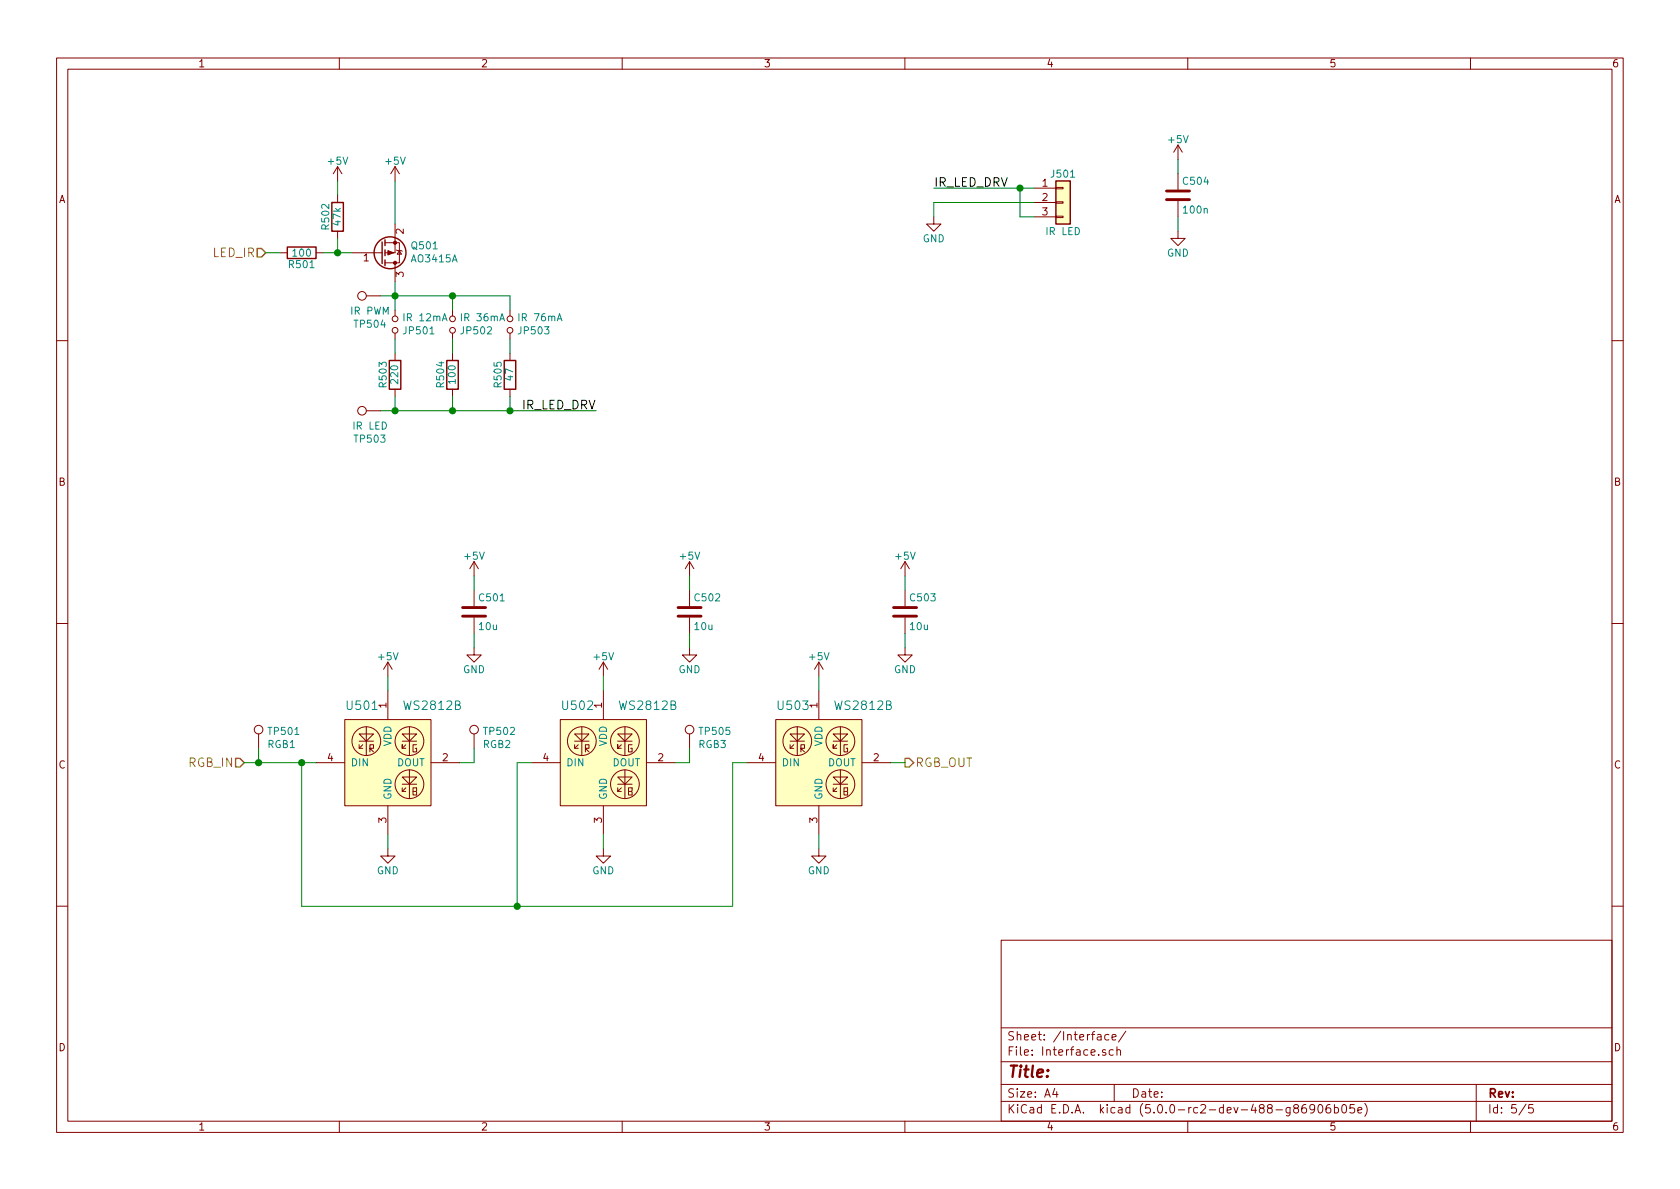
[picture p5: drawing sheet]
EESchema Schematic File Version 4
LIBS:ledbox-cache
EELAYER 26 0
EELAYER END
$Descr A4 11693 8268
encoding utf-8
Sheet 5 5
Title ""
Date ""
Rev ""
Comp ""
Comment1 ""
Comment2 ""
Comment3 ""
Comment4 ""
$EndDescr
Text Label 6500 1300 0    60   ~ 0
IR_LED_DRV
$Comp
L ledbox-rescue:Conn_01x03 J501
U 1 1
P 7400 1400
F 0 "J501" H 7400 1600 50  0000 C CNN
F 1 "IR LED" H 7400 1200 50  0000 C CNN
F 2 "Connectors_Molex:Molex_KK-6410-03_03x2.54mm_Straight" H 7400 1400 50  0001 C CNN
F 3 "" H 7400 1400 50  0001 C CNN
	1    7400 1400
	1    0    0    -1  
$EndComp
$Comp
L ledbox-rescue:+5V #PWR0513
U 1 1
P 6300 4000
AR Path="/59DBB492" Ref="#PWR0513"  Part="1" 
AR Path="/5ABDE6F3/59DBB492" Ref="#PWR0513"  Part="1" 
F 0 "#PWR0513" H 6300 3850 50  0001 C CNN
F 1 "+5V" H 6300 4140 50  0000 C CNN
F 2 "" H 6300 4000 50  0001 C CNN
F 3 "" H 6300 4000 50  0001 C CNN
	1    6300 4000
	1    0    0    -1  
$EndComp
$Comp
L ledbox-rescue:GND #PWR0514
U 1 1
P 6300 4500
F 0 "#PWR0514" H 6300 4250 50  0001 C CNN
F 1 "GND" H 6300 4350 50  0000 C CNN
F 2 "" H 6300 4500 50  0001 C CNN
F 3 "" H 6300 4500 50  0001 C CNN
	1    6300 4500
	1    0    0    -1  
$EndComp
$Comp
L ledbox-rescue:C C503
U 1 1
P 6300 4250
F 0 "C503" H 6325 4350 50  0000 L CNN
F 1 "10u" H 6325 4150 50  0000 L CNN
F 2 "Capacitors_SMD:C_0805" H 6338 4100 50  0001 C CNN
F 3 "" H 6300 4250 50  0001 C CNN
	1    6300 4250
	1    0    0    -1  
$EndComp
$Comp
L ledbox-rescue:+5V #PWR0516
U 1 1
P 8200 1100
AR Path="/59DBB50F" Ref="#PWR0516"  Part="1" 
AR Path="/5ABDE6F3/59DBB50F" Ref="#PWR0516"  Part="1" 
F 0 "#PWR0516" H 8200 950 50  0001 C CNN
F 1 "+5V" H 8200 1240 50  0000 C CNN
F 2 "" H 8200 1100 50  0001 C CNN
F 3 "" H 8200 1100 50  0001 C CNN
	1    8200 1100
	1    0    0    -1  
$EndComp
$Comp
L ledbox-rescue:GND #PWR0517
U 1 1
P 8200 1600
F 0 "#PWR0517" H 8200 1350 50  0001 C CNN
F 1 "GND" H 8200 1450 50  0000 C CNN
F 2 "" H 8200 1600 50  0001 C CNN
F 3 "" H 8200 1600 50  0001 C CNN
	1    8200 1600
	1    0    0    -1  
$EndComp
$Comp
L ledbox-rescue:C C504
U 1 1
P 8200 1350
F 0 "C504" H 8225 1450 50  0000 L CNN
F 1 "100n" H 8225 1250 50  0000 L CNN
F 2 "Capacitors_SMD:C_0805" H 8238 1200 50  0001 C CNN
F 3 "" H 8200 1350 50  0001 C CNN
	1    8200 1350
	1    0    0    -1  
$EndComp
$Comp
L ledbox-rescue:R R501
U 1 1
P 2100 1750
F 0 "R501" V 2180 1750 50  0000 C CNN
F 1 "100" V 2100 1750 50  0000 C CNN
F 2 "Resistors_SMD:R_0805" V 2030 1750 50  0001 C CNN
F 3 "" H 2100 1750 50  0001 C CNN
	1    2100 1750
	0    1    1    0   
$EndComp
$Comp
L ledbox-rescue:R R503
U 1 1
P 2750 2600
F 0 "R503" V 2830 2600 50  0000 C CNN
F 1 "220" V 2750 2600 50  0000 C CNN
F 2 "Resistors_SMD:R_0805" V 2680 2600 50  0001 C CNN
F 3 "" H 2750 2600 50  0001 C CNN
	1    2750 2600
	-1   0    0    -1  
$EndComp
$Comp
L ledbox-rescue:R R504
U 1 1
P 3150 2600
F 0 "R504" V 3230 2600 50  0000 C CNN
F 1 "100" V 3150 2600 50  0000 C CNN
F 2 "Resistors_SMD:R_0805" V 3080 2600 50  0001 C CNN
F 3 "" H 3150 2600 50  0001 C CNN
	1    3150 2600
	-1   0    0    -1  
$EndComp
$Comp
L ledbox-rescue:Jumper_NO_Small JP502
U 1 1
P 3150 2250
F 0 "JP502" V 3104 2298 50  0000 L CNN
F 1 "IR 36mA" V 3195 2298 50  0000 L CNN
F 2 "SMD_Jumper:Jumper_SMD_02" H 3150 2250 50  0001 C CNN
F 3 "" H 3150 2250 50  0001 C CNN
	1    3150 2250
	0    1    -1   0   
$EndComp
$Comp
L ledbox-rescue:R R505
U 1 1
P 3550 2600
F 0 "R505" V 3630 2600 50  0000 C CNN
F 1 "47" V 3550 2600 50  0000 C CNN
F 2 "Resistors_SMD:R_0805" V 3480 2600 50  0001 C CNN
F 3 "" H 3550 2600 50  0001 C CNN
	1    3550 2600
	-1   0    0    -1  
$EndComp
$Comp
L ledbox-rescue:Jumper_NO_Small JP503
U 1 1
P 3550 2250
F 0 "JP503" V 3504 2298 50  0000 L CNN
F 1 "IR 76mA" V 3595 2298 50  0000 L CNN
F 2 "SMD_Jumper:Jumper_SMD_02" H 3550 2250 50  0001 C CNN
F 3 "" H 3550 2250 50  0001 C CNN
	1    3550 2250
	0    1    -1   0   
$EndComp
Text Label 4150 2850 2    60   ~ 0
IR_LED_DRV
$Comp
L ledbox-rescue:R R502
U 1 1
P 2350 1500
F 0 "R502" V 2430 1500 50  0000 C CNN
F 1 "47k" V 2350 1500 50  0000 C CNN
F 2 "Resistors_SMD:R_0805" V 2280 1500 50  0001 C CNN
F 3 "" H 2350 1500 50  0001 C CNN
	1    2350 1500
	-1   0    0    1   
$EndComp
Connection ~ 3150 2850
Wire Wire Line
	2750 2850 2750 2750
Connection ~ 3550 2850
Wire Wire Line
	3150 2850 3150 2750
Wire Wire Line
	3550 2850 3550 2750
Wire Wire Line
	2650 2850 2750 2850
Wire Wire Line
	3150 2350 3150 2450
Wire Wire Line
	3550 2350 3550 2450
Connection ~ 3150 2050
Wire Wire Line
	3550 2050 3550 2150
Connection ~ 2750 2050
Wire Wire Line
	3150 2050 3150 2150
Wire Wire Line
	2650 2050 2750 2050
Wire Wire Line
	2750 2150 2750 2050
Wire Wire Line
	8200 1100 8200 1200
Wire Wire Line
	8200 1500 8200 1600
Wire Wire Line
	6300 4000 6300 4100
Wire Wire Line
	6300 4400 6300 4500
Wire Wire Line
	7200 1300 7100 1300
Wire Wire Line
	7100 1500 7200 1500
Wire Wire Line
	6500 1400 7200 1400
Text HLabel 1850 1750 0    60   Input ~ 0
LED_IR
Wire Wire Line
	1950 1750 1850 1750
$Comp
L ledbox-rescue:WS2812B U501
U 1 1
P 2700 5300
F 0 "U501" H 2400 5700 60  0000 L CNN
F 1 "WS2812B" H 2800 5700 60  0000 L CNN
F 2 "LEDs:LED_WS2812B-PLCC4" H 2750 4800 60  0001 L CNN
F 3 "https://cdn-shop.adafruit.com/datasheets/WS2812B.pdf" H 2750 4900 60  0001 L CNN
	1    2700 5300
	1    0    0    -1  
$EndComp
$Comp
L ledbox-rescue:WS2812B U502
U 1 1
P 4200 5300
F 0 "U502" H 3900 5700 60  0000 L CNN
F 1 "WS2812B" H 4300 5700 60  0000 L CNN
F 2 "LEDs:LED_WS2812B-PLCC4" H 4250 4800 60  0001 L CNN
F 3 "https://cdn-shop.adafruit.com/datasheets/WS2812B.pdf" H 4250 4900 60  0001 L CNN
	1    4200 5300
	1    0    0    -1  
$EndComp
$Comp
L ledbox-rescue:WS2812B U503
U 1 1
P 5700 5300
F 0 "U503" H 5400 5700 60  0000 L CNN
F 1 "WS2812B" H 5800 5700 60  0000 L CNN
F 2 "LEDs:LED_WS2812B-PLCC4" H 5750 4800 60  0001 L CNN
F 3 "https://cdn-shop.adafruit.com/datasheets/WS2812B.pdf" H 5750 4900 60  0001 L CNN
	1    5700 5300
	1    0    0    -1  
$EndComp
$Comp
L ledbox-rescue:GND #PWR0502
U 1 1
P 2700 5900
F 0 "#PWR0502" H 2700 5650 50  0001 C CNN
F 1 "GND" H 2700 5750 50  0000 C CNN
F 2 "" H 2700 5900 50  0001 C CNN
F 3 "" H 2700 5900 50  0001 C CNN
	1    2700 5900
	1    0    0    -1  
$EndComp
$Comp
L ledbox-rescue:GND #PWR0508
U 1 1
P 4200 5900
F 0 "#PWR0508" H 4200 5650 50  0001 C CNN
F 1 "GND" H 4200 5750 50  0000 C CNN
F 2 "" H 4200 5900 50  0001 C CNN
F 3 "" H 4200 5900 50  0001 C CNN
	1    4200 5900
	1    0    0    -1  
$EndComp
$Comp
L ledbox-rescue:GND #PWR0512
U 1 1
P 5700 5900
F 0 "#PWR0512" H 5700 5650 50  0001 C CNN
F 1 "GND" H 5700 5750 50  0000 C CNN
F 2 "" H 5700 5900 50  0001 C CNN
F 3 "" H 5700 5900 50  0001 C CNN
	1    5700 5900
	1    0    0    -1  
$EndComp
$Comp
L ledbox-rescue:+5V #PWR0501
U 1 1
P 2700 4700
AR Path="/5AA4C46E" Ref="#PWR0501"  Part="1" 
AR Path="/5ABDE6F3/5AA4C46E" Ref="#PWR0501"  Part="1" 
F 0 "#PWR0501" H 2700 4550 50  0001 C CNN
F 1 "+5V" H 2700 4840 50  0000 C CNN
F 2 "" H 2700 4700 50  0001 C CNN
F 3 "" H 2700 4700 50  0001 C CNN
	1    2700 4700
	1    0    0    -1  
$EndComp
$Comp
L ledbox-rescue:+5V #PWR0507
U 1 1
P 4200 4700
AR Path="/5AA4C4AD" Ref="#PWR0507"  Part="1" 
AR Path="/5ABDE6F3/5AA4C4AD" Ref="#PWR0507"  Part="1" 
F 0 "#PWR0507" H 4200 4550 50  0001 C CNN
F 1 "+5V" H 4200 4840 50  0000 C CNN
F 2 "" H 4200 4700 50  0001 C CNN
F 3 "" H 4200 4700 50  0001 C CNN
	1    4200 4700
	1    0    0    -1  
$EndComp
$Comp
L ledbox-rescue:+5V #PWR0511
U 1 1
P 5700 4700
AR Path="/5AA4C4EC" Ref="#PWR0511"  Part="1" 
AR Path="/5ABDE6F3/5AA4C4EC" Ref="#PWR0511"  Part="1" 
F 0 "#PWR0511" H 5700 4550 50  0001 C CNN
F 1 "+5V" H 5700 4840 50  0000 C CNN
F 2 "" H 5700 4700 50  0001 C CNN
F 3 "" H 5700 4700 50  0001 C CNN
	1    5700 4700
	1    0    0    -1  
$EndComp
$Comp
L ledbox-rescue:C C502
U 1 1
P 4800 4250
F 0 "C502" H 4825 4350 50  0000 L CNN
F 1 "10u" H 4825 4150 50  0000 L CNN
F 2 "Capacitors_SMD:C_0805" H 4838 4100 50  0001 C CNN
F 3 "" H 4800 4250 50  0001 C CNN
	1    4800 4250
	1    0    0    -1  
$EndComp
$Comp
L ledbox-rescue:C C501
U 1 1
P 3300 4250
F 0 "C501" H 3325 4350 50  0000 L CNN
F 1 "10u" H 3325 4150 50  0000 L CNN
F 2 "Capacitors_SMD:C_0805" H 3338 4100 50  0001 C CNN
F 3 "" H 3300 4250 50  0001 C CNN
	1    3300 4250
	1    0    0    -1  
$EndComp
$Comp
L ledbox-rescue:GND #PWR0510
U 1 1
P 4800 4500
F 0 "#PWR0510" H 4800 4250 50  0001 C CNN
F 1 "GND" H 4800 4350 50  0000 C CNN
F 2 "" H 4800 4500 50  0001 C CNN
F 3 "" H 4800 4500 50  0001 C CNN
	1    4800 4500
	1    0    0    -1  
$EndComp
$Comp
L ledbox-rescue:GND #PWR0505
U 1 1
P 3300 4500
F 0 "#PWR0505" H 3300 4250 50  0001 C CNN
F 1 "GND" H 3300 4350 50  0000 C CNN
F 2 "" H 3300 4500 50  0001 C CNN
F 3 "" H 3300 4500 50  0001 C CNN
	1    3300 4500
	1    0    0    -1  
$EndComp
$Comp
L ledbox-rescue:+5V #PWR0509
U 1 1
P 4800 4000
AR Path="/5AA4C8DD" Ref="#PWR0509"  Part="1" 
AR Path="/5ABDE6F3/5AA4C8DD" Ref="#PWR0509"  Part="1" 
F 0 "#PWR0509" H 4800 3850 50  0001 C CNN
F 1 "+5V" H 4800 4140 50  0000 C CNN
F 2 "" H 4800 4000 50  0001 C CNN
F 3 "" H 4800 4000 50  0001 C CNN
	1    4800 4000
	1    0    0    -1  
$EndComp
$Comp
L ledbox-rescue:+5V #PWR0504
U 1 1
P 3300 4000
AR Path="/5AA4C920" Ref="#PWR0504"  Part="1" 
AR Path="/5ABDE6F3/5AA4C920" Ref="#PWR0504"  Part="1" 
F 0 "#PWR0504" H 3300 3850 50  0001 C CNN
F 1 "+5V" H 3300 4140 50  0000 C CNN
F 2 "" H 3300 4000 50  0001 C CNN
F 3 "" H 3300 4000 50  0001 C CNN
	1    3300 4000
	1    0    0    -1  
$EndComp
Wire Wire Line
	4800 4000 4800 4100
Wire Wire Line
	3300 4100 3300 4000
Wire Wire Line
	3300 4400 3300 4500
Wire Wire Line
	4800 4500 4800 4400
Wire Wire Line
	4200 4800 4200 4700
Wire Wire Line
	4200 5800 4200 5900
Wire Wire Line
	5700 5900 5700 5800
Wire Wire Line
	5700 4800 5700 4700
Wire Wire Line
	2700 4700 2700 4800
Wire Wire Line
	2700 5800 2700 5900
Text HLabel 1700 5300 0    60   Input ~ 0
RGB_IN
Wire Wire Line
	1700 5300 1800 5300
$Comp
L ledbox-rescue:Test_Point TP504
U 1 1
P 2650 2050
F 0 "TP504" V 2845 2124 50  0000 C CNN
F 1 "IR PWM" V 2754 2124 50  0000 C CNN
F 2 "TestPoint:TestPoint_Pad_D1.0mm" H 2850 2050 50  0001 C CNN
F 3 "~" H 2850 2050 50  0001 C CNN
	1    2650 2050
	0    -1   1    0   
$EndComp
$Comp
L ledbox-rescue:Test_Point TP501
U 1 1
P 1800 5200
F 0 "TP501" H 1858 5320 50  0000 L CNN
F 1 "RGB1" H 1858 5229 50  0000 L CNN
F 2 "TestPoint:TestPoint_Pad_D1.0mm" H 2000 5200 50  0001 C CNN
F 3 "~" H 2000 5200 50  0001 C CNN
	1    1800 5200
	1    0    0    -1  
$EndComp
Wire Wire Line
	1800 5200 1800 5300
Connection ~ 1800 5300
$Comp
L ledbox-rescue:Test_Point TP502
U 1 1
P 3300 5200
F 0 "TP502" H 3358 5320 50  0000 L CNN
F 1 "RGB2" H 3358 5229 50  0000 L CNN
F 2 "TestPoint:TestPoint_Pad_D1.0mm" H 3500 5200 50  0001 C CNN
F 3 "~" H 3500 5200 50  0001 C CNN
	1    3300 5200
	1    0    0    -1  
$EndComp
$Comp
L ledbox-rescue:Test_Point TP505
U 1 1
P 4800 5200
F 0 "TP505" H 4858 5320 50  0000 L CNN
F 1 "RGB3" H 4858 5229 50  0000 L CNN
F 2 "TestPoint:TestPoint_Pad_D1.0mm" H 5000 5200 50  0001 C CNN
F 3 "~" H 5000 5200 50  0001 C CNN
	1    4800 5200
	1    0    0    -1  
$EndComp
Wire Wire Line
	3300 5200 3300 5300
Wire Wire Line
	4800 5200 4800 5300
$Comp
L ledbox-rescue:Jumper_NO_Small JP501
U 1 1
P 2750 2250
F 0 "JP501" V 2704 2298 50  0000 L CNN
F 1 "IR 12mA" V 2795 2298 50  0000 L CNN
F 2 "SMD_Jumper:Jumper_SMD_02" H 2750 2250 50  0001 C CNN
F 3 "" H 2750 2250 50  0001 C CNN
	1    2750 2250
	0    1    -1   0   
$EndComp
Wire Wire Line
	2750 2350 2750 2450
$Comp
L ledbox-rescue:Test_Point TP503
U 1 1
P 2650 2850
F 0 "TP503" V 2845 2924 50  0000 C CNN
F 1 "IR LED" V 2754 2924 50  0000 C CNN
F 2 "TestPoint:TestPoint_Pad_D1.0mm" H 2850 2850 50  0001 C CNN
F 3 "~" H 2850 2850 50  0001 C CNN
	1    2650 2850
	0    -1   1    0   
$EndComp
Connection ~ 2750 2850
Text HLabel 6300 5300 2    60   Output ~ 0
RGB_OUT
Wire Wire Line
	6200 5300 6300 5300
Wire Wire Line
	3150 2850 3550 2850
Wire Wire Line
	3550 2850 4150 2850
Wire Wire Line
	3150 2050 3550 2050
Wire Wire Line
	2750 2050 3150 2050
Wire Wire Line
	2750 2050 2750 1950
Wire Wire Line
	7100 1300 7100 1500
Wire Wire Line
	1800 5300 2100 5300
Wire Wire Line
	2750 2850 3150 2850
$Comp
L Device:Q_PMOS_GSD Q501
U 1 1
P 2650 1750
F 0 "Q501" H 2856 1704 50  0000 L CNN
F 1 "AO3415A" H 2856 1795 50  0000 L CNN
F 2 "Package_TO_SOT_SMD:SOT-23" H 2850 1850 50  0001 C CNN
F 3 "~" H 2650 1750 50  0001 C CNN
	1    2650 1750
	1    0    0    1   
$EndComp
$Comp
L ledbox-rescue:+5V #PWR0503
U 1 1
P 2350 1250
F 0 "#PWR0503" H 2350 1100 50  0001 C CNN
F 1 "+5V" H 2350 1390 50  0000 C CNN
F 2 "" H 2350 1250 50  0001 C CNN
F 3 "" H 2350 1250 50  0001 C CNN
	1    2350 1250
	1    0    0    -1  
$EndComp
$Comp
L ledbox-rescue:+5V #PWR0506
U 1 1
P 2750 1250
F 0 "#PWR0506" H 2750 1100 50  0001 C CNN
F 1 "+5V" H 2750 1390 50  0000 C CNN
F 2 "" H 2750 1250 50  0001 C CNN
F 3 "" H 2750 1250 50  0001 C CNN
	1    2750 1250
	1    0    0    -1  
$EndComp
$Comp
L ledbox-rescue:GND #PWR0515
U 1 1
P 6500 1500
F 0 "#PWR0515" H 6500 1250 50  0001 C CNN
F 1 "GND" H 6500 1350 50  0000 C CNN
F 2 "" H 6500 1500 50  0001 C CNN
F 3 "" H 6500 1500 50  0001 C CNN
	1    6500 1500
	1    0    0    -1  
$EndComp
Wire Wire Line
	6500 1300 7100 1300
Connection ~ 7100 1300
Wire Wire Line
	6500 1400 6500 1500
Wire Wire Line
	2750 1250 2750 1550
Wire Wire Line
	2450 1750 2350 1750
Wire Wire Line
	2350 1750 2350 1650
Wire Wire Line
	2250 1750 2350 1750
Connection ~ 2350 1750
Wire Wire Line
	2350 1350 2350 1250
Wire Wire Line
	4700 5300 4800 5300
Wire Wire Line
	3200 5300 3300 5300
Wire Wire Line
	2100 5300 2100 6300
Wire Wire Line
	2100 6300 3600 6300
Wire Wire Line
	5100 6300 5100 5300
Wire Wire Line
	5100 5300 5200 5300
Connection ~ 2100 5300
Wire Wire Line
	2100 5300 2200 5300
Wire Wire Line
	3700 5300 3600 5300
Wire Wire Line
	3600 5300 3600 6300
Connection ~ 3600 6300
Wire Wire Line
	3600 6300 5100 6300
$EndSCHEMATC
